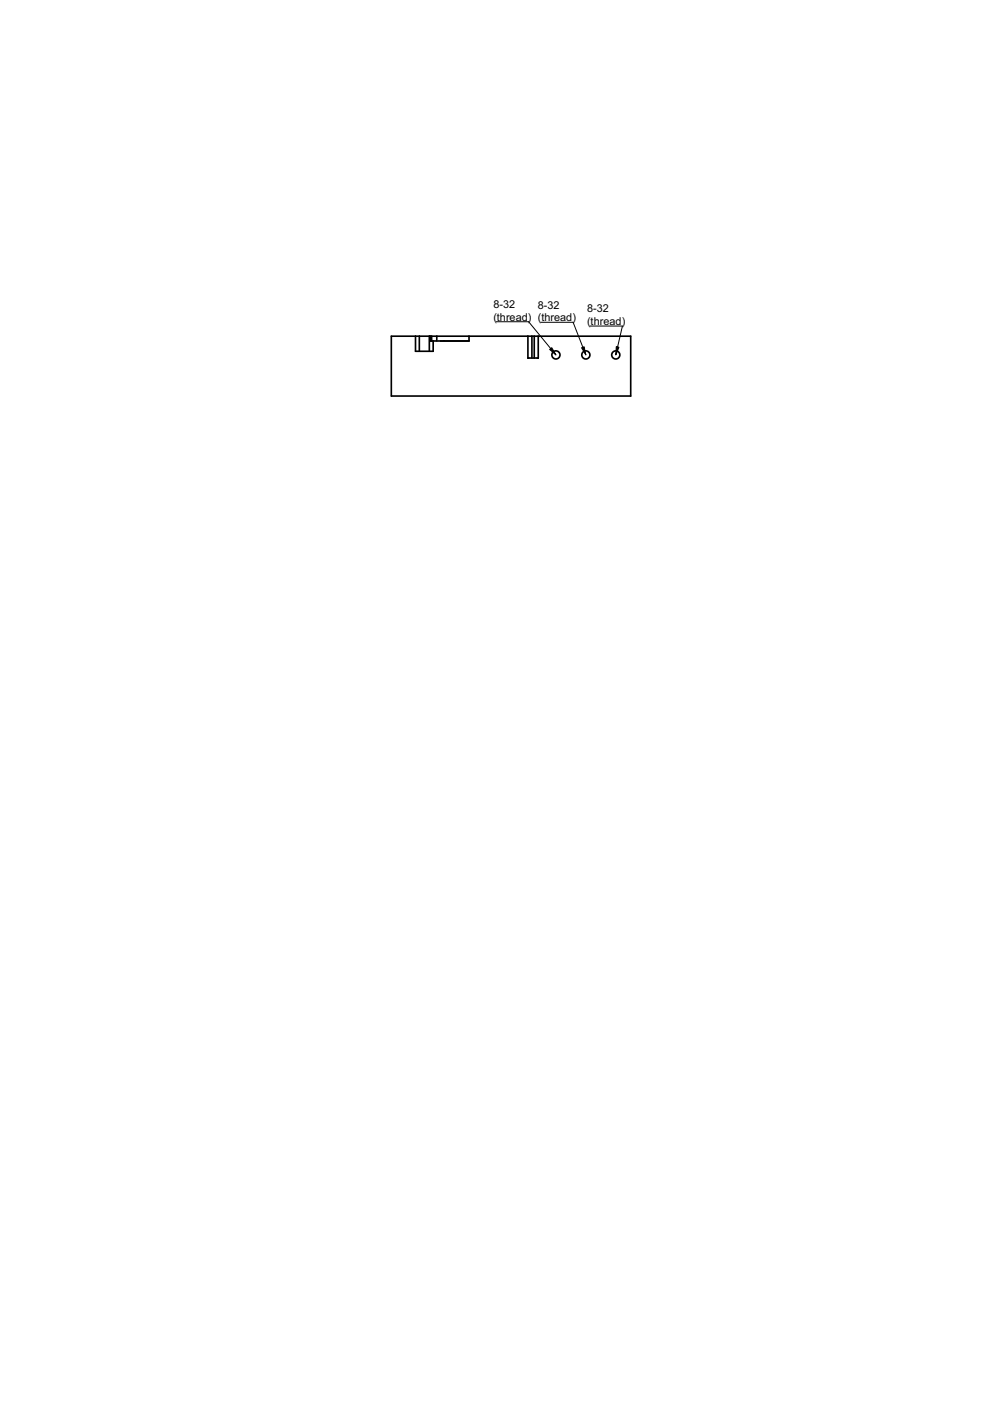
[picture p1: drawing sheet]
<svg xmlns="http://www.w3.org/2000/svg" width="210mm" height="297mm" viewBox="0 0 210 297" stroke-linecap="round" stroke-linejoin="round" font-family="sans-serif">
<g fill="none" stroke="#000" stroke-width=".35">
<path d="M88.1 71.3v3.2h3.7v-2.2M88.9 71.3v3.2M91 71.3v3.2M91.1 71.3v1h8.3v-1M91.3 71.3h.2M91.3 71.3h-8.3v12.7h50.7v-12.7h-42.2M91.3 71.3v1M91.5 71.3v1M92.6 71.3v1M111.9 71.3v4.6h2.2v-4.6M112.8 71.3v4.6M113.3 71.3v4.6"/>
<circle cx="117.9" cy="75.3" r=".86"/>
<circle cx="124.2" cy="75.3" r=".86"/>
<circle cx="130.6" cy="75.3" r=".86"/>
</g>
<path d="M105.2 68.2h6.9l5.8 7.1M108.3 77.6h.1M114.6 68.3h6.9l2.7 7M125.1 69.1h6.9l-1.4 6.2" fill="none" stroke="#000" stroke-width=".21"/>
<path d="M116.5 74.1l.5-.4 .9 1.6zM123.3 73.7l.5-.2 .4 1.8zM130.7 73.5l.5 .1-.6 1.7z" fill="#000" stroke="#000" stroke-width=".21"/>
<g font-size="2.3">
<text x="104.6" y="65.3">8-32</text>
<text x="114" y="65.4">8-32</text>
<text x="104.6" y="68">(thread) (thread)</text>
<text x="124.5" y="66.2">8-32</text>
<text x="124.5" y="68.9">(thread)</text>
</g>
</svg>
